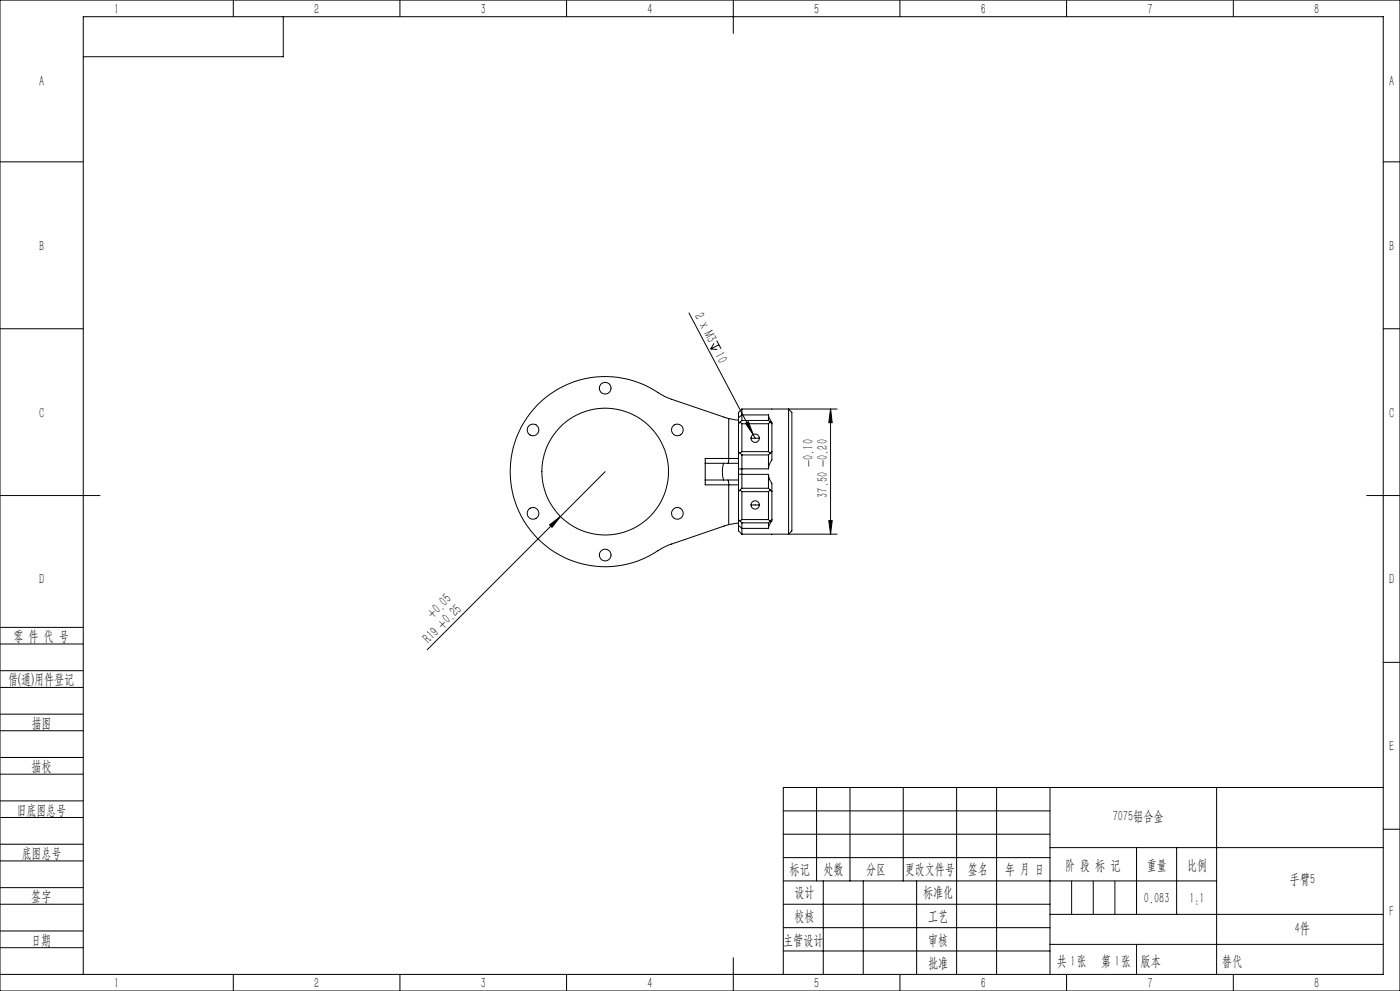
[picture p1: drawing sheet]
<svg xmlns="http://www.w3.org/2000/svg" width="420mm" height="297mm" viewBox="0 0 420 297" stroke-linecap="round" stroke-linejoin="round" font-family="sans-serif">
<g fill="none" stroke="#000" stroke-width=".3">
<path d="M0 0h420v297h-420zM70 0v5M85 5v12h-60M120 0v5M170 0v5M220 0v10M270 0v5M320 0v5M370 0v5M0 48.5h25M415 48.5h5M0 98.5h25"/>
<path d="M206.7 93.8l19.3 36.4M415 98.5h5M213.2 104.6l2 .1M214.2 102.9l-1 1.7M215 102.1l1.3 2.4M215.7 103.3l-2.5 1.3M211.6 138.8h9.9M211.6 138.8v5.1M217.1 138.8a9.1 9.1 0 0 0 0 5.1M218.6 125.4v12.5l-.2 .9M218.6 125.4l2.9 .5M218.6 125.4l-19.3-6.6a30.4 30.4 0 0 0-22.3-5.6 28.6 28.6 0 0 0-21.6 39.4 28.6 28.6 0 0 0 43.4 11.6l2.1-1 17.7-6"/>
<path d="M221.5 135.4v5.2M221.5 125.2v1.8M221.5 137.4h-9.9v1.4M221.5 135.4l.5 .5M221.5 127v8.4M222 126.5l-.5 .5M222 126.5l.6 .5M222 135.9l.6 .4M222.6 136.3v4.2M222.6 122.6v1.8M222.6 124.4v1.6M222.6 122.6l-1.1 1v1.6"/>
<path d="M222.6 122.6h28.5M222.6 127v8.4M222.6 127h7.9M222.6 135.4h7.9M222.6 135.4l-.6 .5M222.6 136.3h7.9M222.6 126l-.6 .5M222.6 126h7.9M222.6 124.4h7.9M222.6 124.4l-1.1 .8M223.6 126.9l.9-.5 1.5 3.8zM225.3 131.3a1.23 1.23 0 0 1 1.3-1.2 1.23 1.23 0 0 1 1.2 1.2"/>
<path d="M225.3 131.3a1.23 1.23 0 0 0 1.3 1.3 1.23 1.23 0 0 0 1.2-1.3M225.3 131.3h2.5M226 130.2l.6 1.1M230.5 136.3v4.2M230.5 124.4l1.1 2.6M230.5 124.4v1.6M230.5 127v8.4M230.5 135.4l.6 .5M230.5 126l.6 .5M231.1 126.5l-.6 .5M231.1 126.5l.5 .5M231.1 135.9l-.6 .4"/>
<path d="M231.6 135.4v2.4a4.6 4.6 0 0 0-1.1 2.7M231.6 127v8.4M231.6 135.4l-.5 .5M236.6 122.6l1 1v35.5l-1 1zM249.2 122.6v37.5M249.2 122.6l.5 4.1h-1.1zM0 148.5h30M164.9 157.3l3.2-2.5-2.5 3.2zM181.5 141.4l-53.3 53.3M211.6 143.9v1.4h9.9M211.6 143.9h9.9M218.4 143.9l.2 .8v12.5"/>
<path d="M221.5 142.1v5.3M221.5 140.6v1.5M221.5 155.7v1.7M221.5 157.4v1.7l1.1 1M221.5 156.8l-2.9 .4M221.5 147.4v8.3M221.5 155.7l.5 .5M221.5 142.1l1.1 .1M221.5 157.4l1.1 1M222 146.9l.6 .5M222 156.2l.6 .5M222.6 142.2v4.1"/>
<path d="M222.6 158.4v1.7M222.6 140.5v1.7M222.6 156.7v1.7M222.6 147.4h7.9M222.6 146.3l-1.1 1.1M222.6 146.3h7.9M222.6 155.7h7.9M222.6 147.4v8.3M222.6 155.7l-.6 .5M222.6 156.7h7.9M222.6 142.2h7.9M222.6 140.5l-1.1 .1"/>
<path d="M222.6 140.5h7.9M222.6 158.4h7.9M225.3 151.3a1.23 1.23 0 0 0 1.3 1.3 1.23 1.23 0 0 0 1.2-1.3M225.3 151.3a1.23 1.23 0 0 1 1.3-1.2 1.23 1.23 0 0 1 1.2 1.2M225.3 151.3h2.5M230.5 142.2v4.1M230.5 142.2l.3 1.1 .8 1.6v2.5M230.5 156.7v1.7M230.5 146.3l1.1 1.1M230.5 147.4v8.3M230.5 155.7l.6 .5M231.1 146.9l-.6 .5"/>
<path d="M231.1 156.2l-.6 .5M231.6 155.7l-1.1 2.7M231.6 147.4v8.3M231.6 155.7l-.5 .5M248.6 156h1.1l-.5 4.1zM410 148.5h10M222.6 160.1h28.5M0 193h25M0 188h25M415 198.5h5M0 206h25M0 201h25"/>
<path d="M0 219h25M0 214h25M0 232h25M0 227h25M245 236v28M255 236v28M271 236v28M287 236v56M299 236v56M315 236v56M365 236v56M415 236h-180v56"/>
<path d="M0 245h25M0 240h25M0 258h25M0 253h25M235 243h80M235 250h80M235 257h80M315 254h100M341 254v20M353 254v20M415 248.5h5M0 271h25"/>
<path d="M0 266h25M0 279h25M235 271h80M235 264h130M235 278h80M247 264v28M259 264v28M275 264v28M315 274h100M0 284h25M0 292h415v-287h-390v287M70 292v5"/>
<path d="M120 292v5M170 292v5M220 287v10M235 285h80M270 292v5M315 283h100M320 292v5M370 292v5"/>
<circle cx="181.6" cy="116.4" r="1.75"/>
<circle cx="159.9" cy="128.8" r="1.75"/>
<circle cx="203.2" cy="128.8" r="1.75"/>
<circle cx="159.9" cy="153.8" r="1.75"/>
<circle cx="181.6" cy="141.3" r="19"/>
<circle cx="203.2" cy="153.8" r="1.75"/>
<circle cx="181.6" cy="166.4" r="1.75"/>
</g>
<path d="M321.5 264v10M328 264v10M334.5 264v10M341 283v9" fill="none" stroke="#0a0605" stroke-width=".3"/>
<g fill="#000">
<path d="M223.6 126.9l.9-.5 1.5 3.8zM164.9 157.3l3.2-2.5-2.5 3.2z"/>
<path d="M249.2 122.6l.5 4.1h-1.1zM248.6 156h1.1l-.5 4.1z"/>
</g>
<g font-size="4.4">
<text x="34.2" y="4.1">1</text>
<text x="94.2" y="4.1">2</text>
<text x="144.2" y="4.1">3</text>
<text x="194.2" y="4.1">4</text>
<text x="244.2" y="4.1">5</text>
<text x="294.2" y="4.1">6</text>
<text x="344.2" y="4.1">7</text>
<text x="394.2" y="4.1">8</text>
<text x="11.7" y="25.9">A</text>
<text x="416.7" y="25.9">A</text>
<text x="11.7" y="75.1">B</text>
<text x="416.7" y="75.1">B</text>
<text x="208.2" y="94.7" transform="rotate(62 208.2 94.7)">2 x M3</text>
<text x="214.4" y="106.4" transform="rotate(62 214.4 106.4)">10</text>
<text x="11.7" y="125.1">C</text>
<text x="416.7" y="125.1">C</text>
<text x="243.9" y="139.9" transform="rotate(-90 243.9 139.9)">-0.10</text>
<text x="248.3" y="149.2" transform="rotate(-90 248.3 149.2)">37.50 -0.20</text>
<text x="11.7" y="175.1">D</text>
<text x="416.7" y="175.1">D</text>
<text x="129.9" y="185.6" transform="rotate(-45 129.9 185.6)">+0.05</text>
<text x="4" y="192">零 件 代 号</text>
<text x="128.7" y="193" transform="rotate(-45 128.7 193)">R19 +0.25</text>
<text x="2.5" y="205.1">借(通)用件登记</text>
<text x="9.5" y="218.1">描图</text>
<text x="416.7" y="225.1">E</text>
<text x="9.5" y="231.1">描校</text>
<text x="5" y="244.2">旧底图总号</text>
<text x="333.8" y="246.2">7075铝合金</text>
<text x="6.5" y="257.2">底图总号</text>
<text x="236.9" y="261.9">标记</text>
<text x="247.1" y="261.9">处数</text>
<text x="259.9" y="261.9">分区</text>
<text x="271.5" y="261.9">更改文件号</text>
<text x="290.4" y="261.9">签名</text>
<text x="301.5" y="261.9">年 月 日</text>
<text x="319.5" y="260.6">阶 段 标 记</text>
<text x="344" y="260.6">重量</text>
<text x="356.1" y="260.6">比例</text>
<text x="238.3" y="268.9">设计</text>
<text x="276.9" y="268.9">标准化</text>
<text x="386.9" y="264.8">手臂5</text>
<text x="9.4" y="270.1">签字</text>
<text x="343.2" y="270.7">0.083</text>
<text x="356.8" y="270.7">1:1</text>
<text x="416.8" y="274.4">F</text>
<text x="238.3" y="276.1">校核</text>
<text x="278.4" y="276">工艺</text>
<text x="388.4" y="279.6">4件</text>
<text x="9.4" y="283.2">日期</text>
<text x="234.9" y="283.3">主管设计</text>
<text x="278.4" y="283.3">审核</text>
<text x="278.4" y="290.2">批准</text>
<text x="317.1" y="289.4">共 张</text>
<text x="321.1" y="289.4">1</text>
<text x="330.3" y="289.4">第 张</text>
<text x="334.5" y="289.4">1</text>
<text x="342.1" y="289.4">版本</text>
<text x="34.2" y="296.1">1</text>
<text x="94.2" y="296.1">2</text>
<text x="144.2" y="296.1">3</text>
<text x="194.2" y="296.1">4</text>
<text x="244.2" y="296.1">5</text>
<text x="294.2" y="296.1">6</text>
<text x="344.2" y="296.1">7</text>
<text x="394.2" y="296.1">8</text>
</g>
<text font-size="4.4" fill="#0a0605" x="366.6" y="289.4">替代</text>
</svg>
